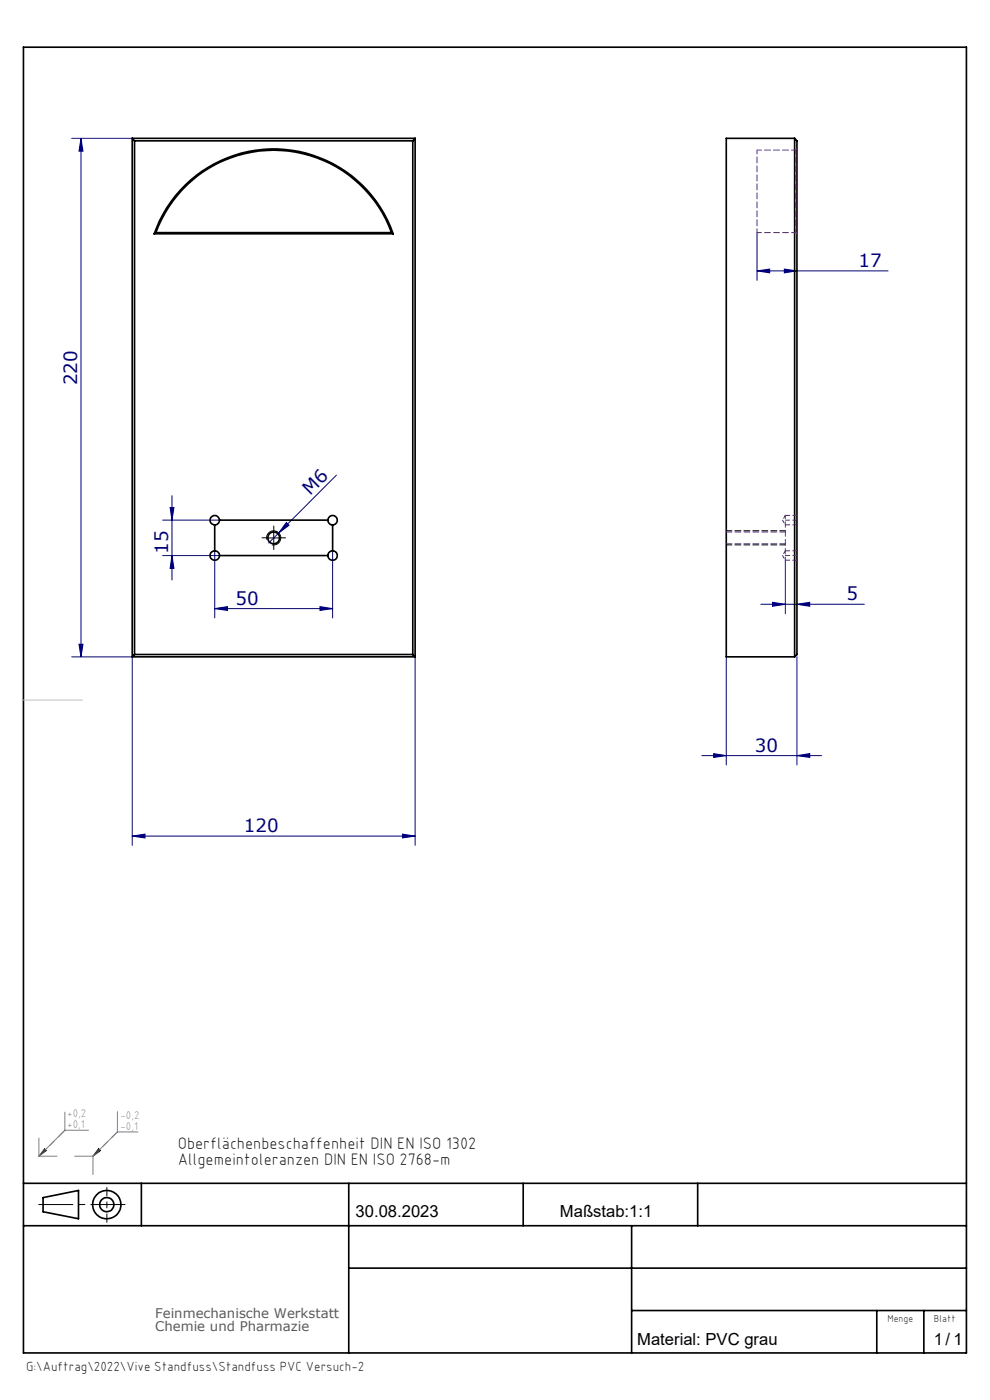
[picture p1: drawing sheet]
<svg xmlns="http://www.w3.org/2000/svg" width="210mm" height="297mm" viewBox="0 0 210 297" stroke-linecap="round" stroke-linejoin="round" font-family="sans-serif">
<g fill="none" stroke="#000" stroke-width=".35">
<path d="M5 10h200v277h-200zM5 251h200M9.1 254.1l7.6-1.5v5.9l-7.6-1.4zM30 251v9M74 251v36M111 251v9M148 251v9M5 260h200M74 269h131M134 260v27M134 278h71M186 278v9"/>
<path d="M196 278v9"/>
<circle cx="22.6" cy="255.6" r="3"/>
<circle cx="22.7" cy="255.6" r="1.51"/>
</g>
<path d="M8.2 255.5h18.3" fill="none" stroke="#000" stroke-width=".21" stroke-dasharray="15.2 1.3 1.3 1.3" stroke-dashoffset="8"/>
<path d="M22.7 251.9v7.4" fill="none" stroke="#000" stroke-width=".21" stroke-dasharray="15.2 1.3 1.3 1.3" stroke-dashoffset="13.5"/>
<path d="M20.9 243.7l.4 .4-1.6 1.2z" fill="none" stroke="#000" stroke-width=".21"/>
<path d="M9.5 243.7l.3 .4-1.5 1.2z" fill="none" stroke="#008040" stroke-width=".21"/>
<path d="M19.7 245.3l5.2-5.2" fill="none" stroke="#808080" stroke-width=".21" stroke-dasharray="15.2 1.3 1.3 1.3" stroke-dashoffset="13.5"/>
<path d="M8.3 245.3l5.5-5.5" fill="none" stroke="#808080" stroke-width=".21" stroke-dasharray="15.2 1.3 1.3 1.3" stroke-dashoffset="13.3"/>
<path d="M13.8 239.8l-5.5 5.5M13.8 235.9v3.9M13.8 239.8h5M24.9 235.8v4.3M8.3 241.4v3.9M8.3 245.3h3.8M15.8 245.3h3.9M19.7 245.3v3.9M24.9 240.1l-5.2 5.2M24.9 240.1h4.3" fill="none" stroke="#808080" stroke-width=".21"/>
<path d="M5 148.5h12.5" fill="none" stroke="#c0c0c0" stroke-width=".21"/>
<path d="M8.3 245.3l1.5-1.2-.1-.2zM9.5 243.7l-1.2 1.6 1.4-1.4zM19.7 245.3l1.6-1.2-.2-.2zM20.9 243.7l-1.2 1.6 1.4-1.4z" fill-rule="evenodd" fill="#008040"/>
<path d="M56.6 114.5a1.5 1.5 0 0 1 1.3-1.9 1.5 1.5 0 0 1 1.7 1.7 1.5 1.5 0 0 1-1.9 1.3M56.8 114.1h2.5M58.1 112.9v2.5" fill="none" stroke="#000" stroke-width=".21"/>
<g fill="none" stroke="#000080" stroke-width=".21">
<path d="M15.2 29.3h12.8M17.2 29.3l.4 2.8h-.8zM17.2 29.3v110M160.6 57.5l2.7-.4v.8zM160.6 49.4v10.1M160.6 57.5h27.8M166.4 57.1l2.7 .4-2.7 .4zM34.5 117.9h12.1M34.5 110.3h12.1M36.1 107.7h.8l-.4 2.6zM36.5 105.2v17.8M36.5 117.9l.4 2.7h-.8z"/>
<path d="M45.5 116.9v14.2M60.7 110.8l.6 .6-2.2 1.7zM70.6 116.9v14.2M71.4 100.8l-14.4 14.4M166.6 118.8v11.4M15.2 139.3h12.8v40M16.8 136.7h.8l-.4 2.6zM45.5 129.1l2.8-.4v.8zM45.5 129.1h25.1M67.9 128.7l2.7 .4-2.7 .4zM88.1 139.3v40M154.1 139.3v23"/>
<path d="M161.4 128.2h21.9M163.9 127.8l2.7 .4-2.7 .4zM169.1 128.2l2.7-.4v.8zM169.1 139.3v23M151.4 159.9l2.7 .4-2.7 .4zM28 177.4l2.8-.5v.9zM28 177.4h60.1M85.4 176.9l2.7 .5-2.7 .4zM148.9 160.3h25.4M169.1 160.3l2.7-.4v.8z"/>
</g>
<path d="M56.8 114.1h-1.2M58.1 112.8v-1.2M58.1 115.3v1.3M59.3 114.1h1.3" fill="none" stroke="#000" stroke-width=".21" stroke-dasharray="15.2 1.3 1.3 1.3"/>
<path d="M154.1 115.6h12.5M166.6 112.6h-12.5" fill="none" stroke="#000" stroke-width=".21" stroke-dasharray="1.3 .6" stroke-dashoffset=".1"/>
<g fill="#000080">
<path d="M60.7 110.8l.6 .6-2.2 1.7z"/>
<path d="M45.5 129.1l2.8-.4v.8zM67.9 128.7l2.7 .4-2.7 .4zM151.4 159.9l2.7 .4-2.7 .4zM169.1 160.3l2.7-.4v.8zM160.6 57.5l2.7-.4v.8zM166.4 57.1l2.7 .4-2.7 .4zM163.9 127.8l2.7 .4-2.7 .4zM169.1 128.2l2.7-.4v.8z"/>
<path d="M28 177.4l2.8-.5v.9zM85.4 176.9l2.7 .5-2.7 .4z"/>
<path d="M36.5 117.9l.4 2.7h-.8zM36.1 107.7h.8l-.4 2.6z"/>
<path d="M16.8 136.7h.8l-.4 2.6zM17.2 29.3l.4 2.8h-.8z"/>
</g>
<g fill="none" stroke="#000" stroke-width=".35">
<path d="M28 29.3v110M28 29.3l.5 .6M28 29.3h60.1M28.5 29.9v108.9M28.5 29.9h59.1M87.6 29.9v108.9M88.1 29.3l-.5 .6M88.1 29.3v110M168.6 29.3h-14.5v110h14.5M168.6 29.3v110M168.6 29.3l.5 .6v108.9l-.5 .5M32.7 49.6a26.8 26.8 0 0 1 25.3-18 26.8 26.8 0 0 1 25.4 18"/>
<path d="M32.7 49.6h50.7M33.1 49.4a26.6 26.6 0 0 1 24.9-17.5 26.6 26.6 0 0 1 25 17.5M33.1 49.4h49.9M33.1 49.4l-.4 .2M83 49.4l.4 .2M45.5 116.9a1.01 1.01 0 0 0-1 1 1.01 1.01 0 0 0 1.1 1 1.01 1.01 0 0 0 1-1M45.5 116.9a1.02 1.02 0 0 1 1.1 1M45.5 111.4v5.5M46.6 110.3a1 1 0 0 0-1-.9 1 1 0 0 0-1 1 1 1 0 0 0 .9 1M46.6 110.3a1.09 1.09 0 0 1-1.1 1.1M46.6 117.9h23M46.6 110.3h23"/>
<path d="M69.6 110.3a1 1 0 0 1 1-.9 1 1 0 0 1 1 1 1 1 0 0 1-1 1M69.6 110.3a1.02 1.02 0 0 0 1 1.1M70.6 116.9a1 1 0 0 1 1 1 1 1 0 0 1-1 1 1 1 0 0 1-1-1M70.6 116.9a.96 .96 0 0 0-1 1M70.6 111.4v5.5M28 139.3h60.1M28.5 138.8h59.1M28.5 138.8l-.5 .5M87.6 138.8l.5 .5"/>
<circle cx="58" cy="114.1" r="1.26"/>
</g>
<path d="M160.6 31.8v17.5M168.8 31.8v17.5" fill="none" stroke="#800080" stroke-width=".21" stroke-dasharray="1.3 .6" stroke-dashoffset=".5"/>
<path d="M169.1 31.6l-.3 .2M168.8 49.3l.3 .3" fill="none" stroke="#800080" stroke-width=".21" stroke-dasharray="1.3 .6"/>
<path d="M168.8 31.8h-8.2M160.6 49.3h8.2M166.6 111.3h2.5M166.6 117.8h2.5M166.6 118.8h2.5M169.1 110.3h-2.5M169.1 116.8h-2.5M169.1 109.3h-2.5" fill="none" stroke="#800080" stroke-width=".21" stroke-dasharray="1.3 .6" stroke-dashoffset=".3"/>
<path d="M166 110.3l.6 1M166 117.8l.6 1M166.6 109.3v2M166.6 116.8v2M166.6 109.3l-.6 1M166.6 116.8l-.6 1" fill="none" stroke="#800080" stroke-width=".21" stroke-dasharray="1.3 .6" stroke-dashoffset=".6"/>
<path d="M166.6 111.3v5.5" fill="none" stroke="#800080" stroke-width=".21" stroke-dasharray="1.3 .6" stroke-dashoffset=".7"/>
<path d="M154.1 115.3h12.5M166.6 112.8h-12.5" fill="none" stroke="#800080" stroke-width=".21" stroke-dasharray="1.3 .6" stroke-dashoffset=".1"/>
<g font-size="3.9" fill="#000080">
<text x="182.1" y="56.6">17</text>
<text x="16.4" y="81.7" transform="rotate(-90 16.4 81.7)">220</text>
<text x="65.8" y="105.2" transform="rotate(-45 65.8 105.2)">M6</text>
<text x="35.7" y="117.6" transform="rotate(-90 35.7 117.6)">15</text>
<text x="50" y="128.3">50</text>
<text x="179.5" y="127.4">5</text>
<text x="160.1" y="159.4">30</text>
<text x="51.7" y="176.5">120</text>
</g>
<g font-size="3.5">
<text x="37.7" y="243.7">Oberflächenbeschaffenheit DIN EN ISO 1302</text>
<text x="37.7" y="247.2">Allgemeintoleranzen DIN EN ISO 2768-m</text>
<text x="75.4" y="258.2">30.08.2023</text>
<text x="118.8" y="258.2">Maßstab:1:1</text>
<text x="135.2" y="285.2">Material: PVC grau</text>
<text x="198.1" y="285.2">1/ 1</text>
</g>
<g font-size="2.8" fill="#5b5b5b">
<text x="32.9" y="279.5">Feinmechanische Werkstatt</text>
<text x="32.9" y="282.4">Chemie und Pharmazie</text>
</g>
<text font-size="2.8" x="5.5" y="290.8">G:\Auftrag\2022\Vive Standfuss\Standfuss PVC Versuch-2</text>
<g font-size="2.4" fill="#808080">
<text x="14.3" y="236.9">+0,2</text>
<text x="14.3" y="239.3">+0,1</text>
<text x="25.6" y="237.3">-0,2</text>
<text x="25.6" y="239.7">-0,1</text>
</g>
<g font-size="2.1">
<text x="188.2" y="280.5">Menge</text>
<text x="198.1" y="280.5">Blatt</text>
</g>
</svg>
